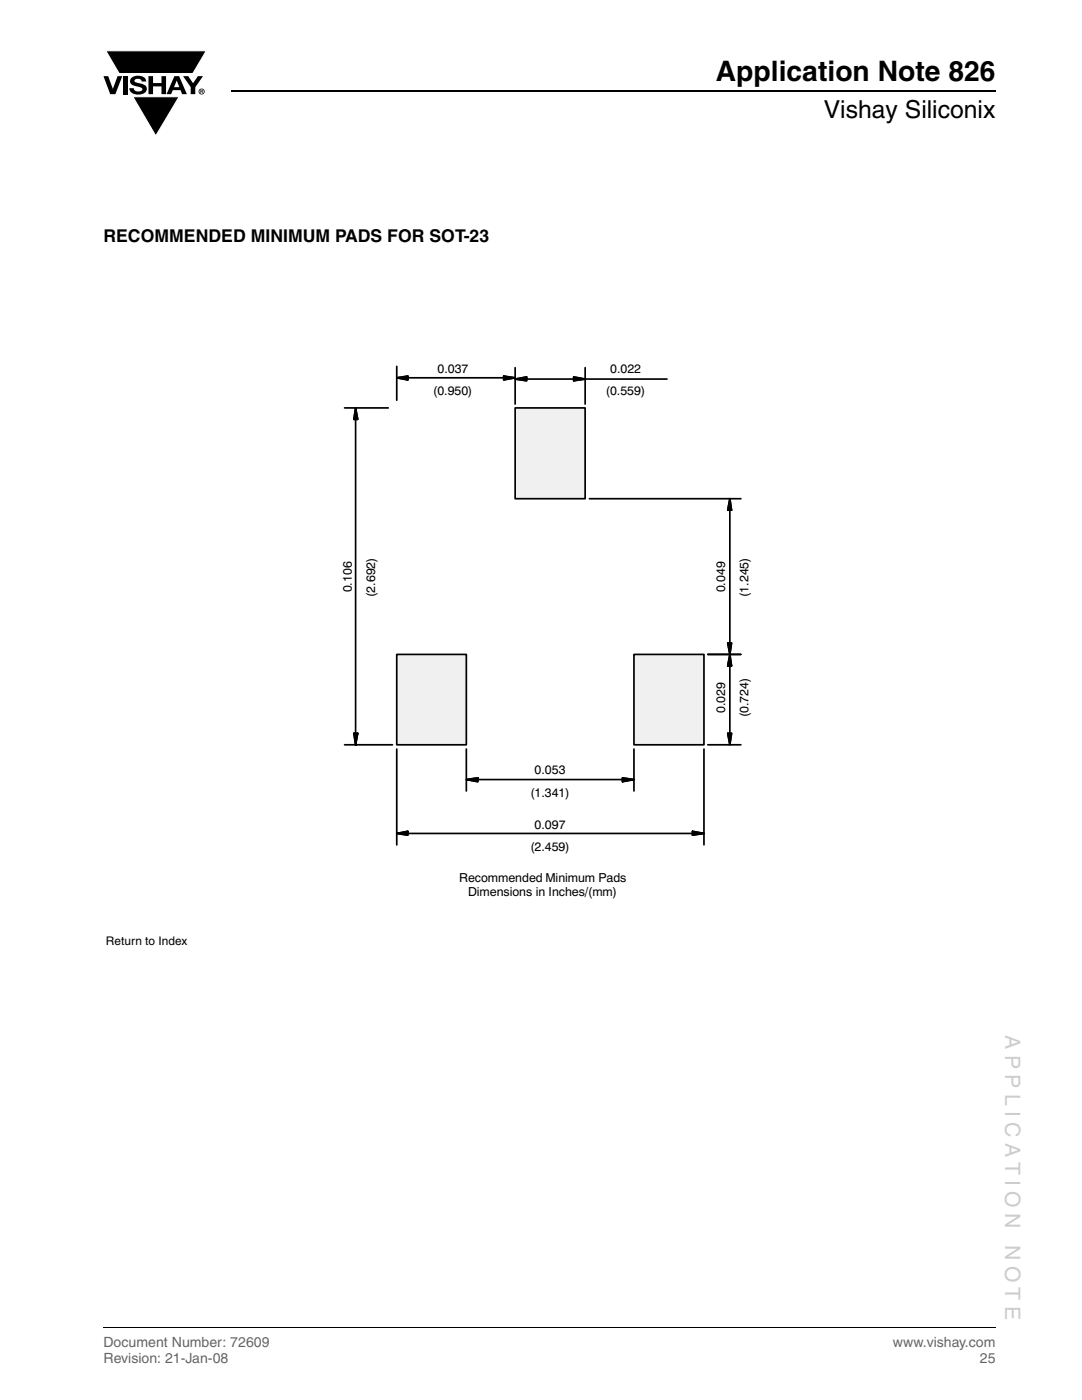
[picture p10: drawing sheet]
<svg xmlns="http://www.w3.org/2000/svg" width="216mm" height="279mm" viewBox="0 0 216 279" stroke-linecap="round" stroke-linejoin="round" font-family="sans-serif">
<path d="M46.1 18.2h152.5" fill="none" stroke="#000" stroke-width=".36"/>
<path d="M20.6 10.1h20.7v17.2h-20.7z" fill="#fff"/>
<g fill="#000">
<path d="M20.6 15.2h1l.9 2.5 1-2.5h.9l-1.4 3.6h-1zM21.1 10.1h20.1l-2.7 4.6h-14.7zM24.6 15.2h.9v3.6h-.9zM26.3 15.5a2.1 2.1 0 0 1 2.8 .3l.1 .5h-.9a.79 .79 0 0 0-.7-.6 .79 .79 0 0 0-.8 .4l.3 .3 1 .3a1.08 1.08 0 0 1 1.2 1 1.08 1.08 0 0 1-1.1 1.1 1.73 1.73 0 0 1-2.4-1.2h.9a.96 .96 0 0 0 .8 .7 .96 .96 0 0 0 .9-.5 1.31 1.31 0 0 0-1.2-.6 1.03 1.03 0 0 1-1.1-.5 1.03 1.03 0 0 1 .2-1.2zM29.6 15.2h.9v1.4h1.7v-1.4h.9v3.6h-.9v-1.6h-1.7v1.6h-.9zM26.5 19.3h9.2l-4.6 7.8zM36.5 15.2h1.1l.9 1.4 1-1.4h1l-1.5 2.2v1.4h-.9v-1.4z"/>
<path d="M35.3 16.1l-.6 1.3h1.1zM34.8 15.2h.9l1.6 3.6h-1l-.3-.8h-1.5l-.3 .8h-1z"/>
<path d="M40.1 18v.2h.2v-.1zM40 17.9l.4 .1 .1 .1-.2 .2 .2 .3-.3-.3-.1 .3h-.1zM39.8 18.3a.46 .46 0 0 0 .9 0 .46 .46 0 0 0-.9 0zM39.6 18.3a.6 .6 0 0 1 1.2 0 .6 .6 0 0 1-1.2 0z"/>
</g>
<path d="M21.1 10.1h20.1l-2.7 4.6h-14.7zM26.5 19.3h9.2l-4.6 7.8z" fill="none" stroke="#fff" stroke-width=".2"/>
<path d="M20.6 265h178" fill="none" stroke="#000" stroke-width=".2"/>
<g fill="#fff">
<path d="M36.1 171.2h24.9v4.7h-24.9z"/>
<path d="M36.1 171.2h25v.1h-25z"/>
<path d="M60.9 171.2h.2v4.8h-.2z"/>
<path d="M36 175.8h25v.2h-25z"/>
<path d="M36 171.2h.2v4.7h-.2z"/>
<path d="M20.9 54.5h177.5v187.6h-177.5z"/>
</g>
<path d="M79.2 130.6h13.9v18h-13.9z" fill="#f0f0f0"/>
<path d="M79.2 130.6h13.9v18h-13.9z" fill="none" stroke="#000" stroke-width=".34"/>
<path d="M102.8 81.4h14v18.1h-14z" fill="#f0f0f0"/>
<path d="M102.8 81.4h14v18.1h-14z" fill="none" stroke="#000" stroke-width=".34"/>
<path d="M126.5 130.6h14v18h-14z" fill="#f0f0f0"/>
<g fill="none" stroke="#000" stroke-width=".34">
<path d="M79.2 73.1v6.8M79.2 75.4l2.2-.3v.7zM81.4 75.4h19.1M100.5 75.1l2.3 .3-2.3 .4zM102.8 75.7l2.3-.5v.8zM102.8 73.4v7.2M105.1 75.7h9.4M114.5 75.2l2.3 .5-2.3 .3zM116.8 73.4v7.2M116.8 75.7h16.3M68.8 81.4h8.7M71 81.4l.4 2.3h-.8z"/>
<path d="M71 83.7v62.7M117.6 99.5h30.2M145.6 99.5l.4 2.3h-.8zM145.6 101.8v26.5M126.5 130.6h14v18h-14zM141.2 130.6h6.6M145.2 128.3h.8l-.4 2.3zM145.6 132.9v13.5M145.6 130.6l.4 2.3h-.8zM68.8 148.6h9.5M70.6 146.4h.8l-.4 2.2zM79.2 149.5v19.1"/>
<path d="M93.1 155.6l2.2-.4v.8zM93.1 149.5v8.4M95.3 155.6h28.9M124.2 155.2l2.3 .4-2.3 .4zM126.5 149.5v8.4M140.5 149.5v19.1M141.2 148.6h6.6M145.2 146.4h.8l-.4 2.2zM79.2 166.3l2.2-.4v.8zM81.4 166.3h56.8M138.2 165.9l2.3 .4-2.3 .4z"/>
</g>
<g fill="#000" stroke="#000" stroke-width=".34">
<path d="M79.2 75.4l2.2-.3v.7zM100.5 75.1l2.3 .3-2.3 .4zM102.8 75.7l2.3-.5v.8zM114.5 75.2l2.3 .5-2.3 .3zM71 81.4l.4 2.3h-.8zM145.6 99.5l.4 2.3h-.8zM145.2 128.3h.8l-.4 2.3zM145.6 130.6l.4 2.3h-.8zM70.6 146.4h.8l-.4 2.2zM93.1 155.6l2.2-.4v.8zM124.2 155.2l2.3 .4-2.3 .4zM145.2 146.4h.8l-.4 2.2z"/>
<path d="M79.2 166.3l2.2-.4v.8zM138.2 165.9l2.3 .4-2.3 .4z"/>
</g>
<g fill="#fff">
<path d="M37.2 185.2h29.8v12.5h-29.8z"/>
<path d="M37.2 185.1h29.9v.2h-29.9z"/>
<path d="M66.9 185.2h.2v12.6h-.2z"/>
<path d="M37.1 197.7h29.9v.1h-29.9z"/>
<path d="M37.1 185.1h.2v12.6h-.2z"/>
</g>
<text font-size="5.6" x="142.9" y="16.1">Application Note 826</text>
<text font-size="4.9" x="164.4" y="23.6">Vishay Siliconix</text>
<g font-size="4.2" fill="#ccc">
<text x="200.6" y="206.6" transform="rotate(90 200.6 206.6)">A P P L I C A T I O N</text>
<text x="200.6" y="248.5" transform="rotate(90 200.6 248.5)">N O T E</text>
</g>
<text font-size="3.5" x="20.6" y="48.3">RECOMMENDED MINIMUM PADS FOR SOT-23</text>
<g font-size="2.8" fill="#656565">
<text x="20.6" y="268.9">Document Number: 72609</text>
<text x="178.2" y="268.9">www.vishay.com</text>
<text x="20.6" y="272.1">Revision: 21-Jan-08</text>
<text x="195.5" y="272.1">25</text>
</g>
<g font-size="2.5">
<text x="87.3" y="74.5">0.037</text>
<text x="121.8" y="74.5">0.022</text>
<text x="86.4" y="78.9">(0.950)</text>
<text x="120.9" y="78.9">(0.559)</text>
<text x="70.2" y="118.2" transform="rotate(-90 70.2 118.2)">0.106</text>
<text x="74.8" y="119.1" transform="rotate(-90 74.8 119.1)">(2.692)</text>
<text x="144.7" y="118.2" transform="rotate(-90 144.7 118.2)">0.049</text>
<text x="149.4" y="119.1" transform="rotate(-90 149.4 119.1)">(1.245)</text>
<text x="144.7" y="142.3" transform="rotate(-90 144.7 142.3)">0.029</text>
<text x="149.4" y="143.1" transform="rotate(-90 149.4 143.1)">(0.724)</text>
<text x="106.7" y="154.6">0.053</text>
<text x="105.8" y="159">(1.341)</text>
<text x="106.7" y="165.4">0.097</text>
<text x="105.8" y="169.8">(2.459)</text>
<text x="91.6" y="176.1">Recommended Minimum Pads</text>
<text x="93.4" y="178.8">Dimensions in Inches/(mm)</text>
</g>
<text font-size="2.4" x="21.1" y="188.5">Return to Index</text>
</svg>
